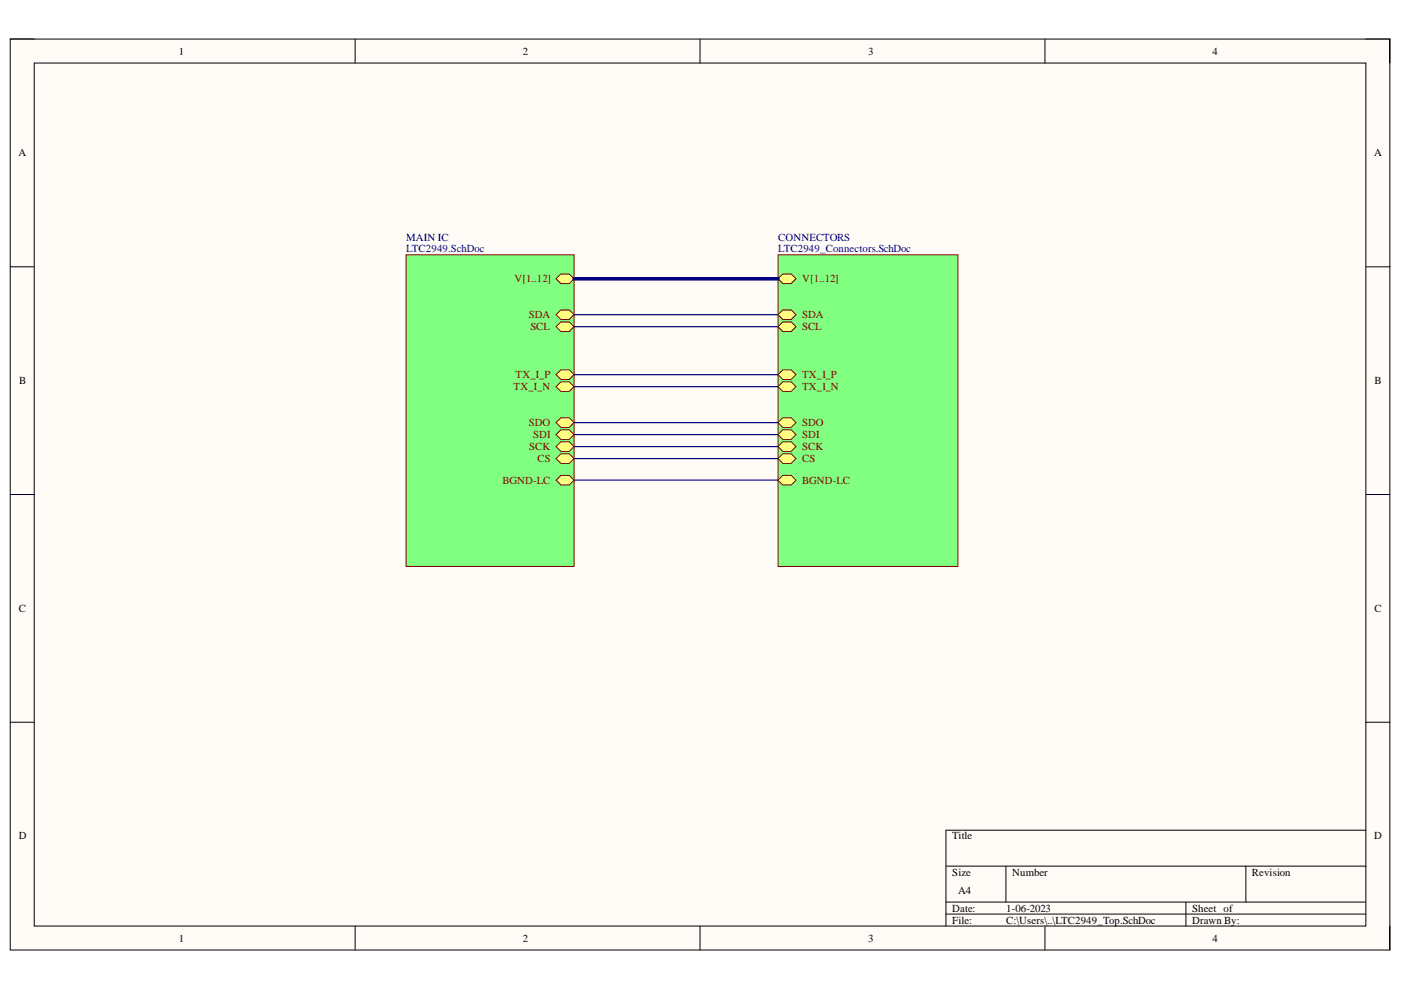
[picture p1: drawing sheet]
<svg xmlns="http://www.w3.org/2000/svg" width="297mm" height="210mm" viewBox="0 0 297 210" stroke-linecap="round" stroke-linejoin="round" font-family="sans-serif">
<path d="M2.2 8.3h292.5v193.1h-292.5z" fill-rule="evenodd" fill="#fffcf8"/>
<path d="M2.2 8.3h292.5v193.1h-292.5z" fill="none" stroke="#000" stroke-width=".21"/>
<path d="M7.3 13.4h282.3v182.9h-282.3z" fill-rule="evenodd" fill="#fffcf8"/>
<g fill="none" stroke="#000" stroke-width=".21">
<path d="M2.2 8.3h5.1M7.3 13.4h282.3v182.9h-282.3zM75.3 8.3v5.1M148.4 8.3v5.1M221.5 8.3v5.1M289.6 8.3h5.1v5.1M2.2 56.6h5.1M289.6 56.6h5.1M2.2 104.9h5.1M289.6 104.9h5.1M2.2 153.1h5.1M289.6 153.1h5.1"/>
<path d="M289.6 176h-89v20.3M75.3 196.3v5.1M148.4 196.3v5.1M200.6 183.6h89M200.6 191.3h89M200.6 193.8h89M213.3 183.6v7.7M221.5 196.3v5.1M251.4 191.3v5M264.2 183.6v7.7M294.7 196.3v5.1"/>
</g>
<path d="M86.1 54h35.6v66.1h-35.6z" fill-rule="evenodd" fill="#80ff80"/>
<path d="M86.1 54h35.6v66.1h-35.6z" fill="none" stroke="#800000" stroke-width=".21"/>
<path d="M117.9 66.7l1-1h1.8l1 1-1 1h-1.8z" fill-rule="evenodd" fill="#ffff80"/>
<path d="M117.9 66.7l1-1h1.8l1 1-1 1h-1.8z" fill="none" stroke="#800000" stroke-width=".21"/>
<path d="M117.9 69.3l1-1h1.8l1 1-1 1h-1.8z" fill-rule="evenodd" fill="#ffff80"/>
<path d="M117.9 69.3l1-1h1.8l1 1-1 1h-1.8z" fill="none" stroke="#800000" stroke-width=".21"/>
<path d="M117.9 101.8l1-1h1.8l1 1-1 1h-1.8z" fill-rule="evenodd" fill="#ffff80"/>
<path d="M117.9 101.8l1-1h1.8l1 1-1 1h-1.8z" fill="none" stroke="#800000" stroke-width=".21"/>
<path d="M117.9 79.4l1-1h1.8l1 1-1 1.1h-1.8z" fill-rule="evenodd" fill="#ffff80"/>
<path d="M117.9 79.4l1-1h1.8l1 1-1 1.1h-1.8z" fill="none" stroke="#800000" stroke-width=".21"/>
<path d="M117.9 82l1-1h1.8l1 1-1 1h-1.8z" fill-rule="evenodd" fill="#ffff80"/>
<path d="M117.9 82l1-1h1.8l1 1-1 1h-1.8z" fill="none" stroke="#800000" stroke-width=".21"/>
<path d="M117.9 89.6l1-1h1.8l1 1-1 1h-1.8z" fill-rule="evenodd" fill="#ffff80"/>
<path d="M117.9 89.6l1-1h1.8l1 1-1 1h-1.8z" fill="none" stroke="#800000" stroke-width=".21"/>
<path d="M117.9 92.1l1-1h1.8l1 1-1 1.1h-1.8z" fill-rule="evenodd" fill="#ffff80"/>
<path d="M117.9 92.1l1-1h1.8l1 1-1 1.1h-1.8z" fill="none" stroke="#800000" stroke-width=".21"/>
<path d="M117.9 97.2l1-1h1.8l1 1-1 1h-1.8z" fill-rule="evenodd" fill="#ffff80"/>
<path d="M117.9 97.2l1-1h1.8l1 1-1 1h-1.8z" fill="none" stroke="#800000" stroke-width=".21"/>
<path d="M117.9 94.7l1-1h1.8l1 1-1 1h-1.8z" fill-rule="evenodd" fill="#ffff80"/>
<path d="M117.9 94.7l1-1h1.8l1 1-1 1h-1.8z" fill="none" stroke="#800000" stroke-width=".21"/>
<path d="M117.9 59.1l1-1h1.8l1 1-1 1h-1.8z" fill-rule="evenodd" fill="#ffff80"/>
<path d="M117.9 59.1l1-1h1.8l1 1-1 1h-1.8z" fill="none" stroke="#800000" stroke-width=".21"/>
<path d="M165 54h38.1v66.1h-38.1z" fill-rule="evenodd" fill="#80ff80"/>
<path d="M165 54h38.1v66.1h-38.1z" fill="none" stroke="#800000" stroke-width=".21"/>
<path d="M165 66.7l1-1h1.8l1 1-1 1h-1.8z" fill-rule="evenodd" fill="#ffff80"/>
<path d="M165 66.7l1-1h1.8l1 1-1 1h-1.8z" fill="none" stroke="#800000" stroke-width=".21"/>
<path d="M165 69.3l1-1h1.8l1 1-1 1h-1.8z" fill-rule="evenodd" fill="#ffff80"/>
<path d="M165 69.3l1-1h1.8l1 1-1 1h-1.8z" fill="none" stroke="#800000" stroke-width=".21"/>
<path d="M165 101.8l1-1h1.8l1 1-1 1h-1.8z" fill-rule="evenodd" fill="#ffff80"/>
<path d="M165 101.8l1-1h1.8l1 1-1 1h-1.8z" fill="none" stroke="#800000" stroke-width=".21"/>
<path d="M165 79.4l1-1h1.8l1 1-1 1.1h-1.8z" fill-rule="evenodd" fill="#ffff80"/>
<path d="M165 79.4l1-1h1.8l1 1-1 1.1h-1.8z" fill="none" stroke="#800000" stroke-width=".21"/>
<path d="M165 82l1-1h1.8l1 1-1 1h-1.8z" fill-rule="evenodd" fill="#ffff80"/>
<path d="M165 82l1-1h1.8l1 1-1 1h-1.8z" fill="none" stroke="#800000" stroke-width=".21"/>
<path d="M166 88.6h1.8l1 1-1 1h-1.8l-1-1z" fill-rule="evenodd" fill="#ffff80"/>
<path d="M166 88.6h1.8l1 1-1 1h-1.8l-1-1z" fill="none" stroke="#800000" stroke-width=".21"/>
<path d="M166 91.1h1.8l1 1-1 1.1h-1.8l-1-1.1z" fill-rule="evenodd" fill="#ffff80"/>
<path d="M166 91.1h1.8l1 1-1 1.1h-1.8l-1-1.1z" fill="none" stroke="#800000" stroke-width=".21"/>
<path d="M166 93.7h1.8l1 1-1 1h-1.8l-1-1z" fill-rule="evenodd" fill="#ffff80"/>
<path d="M166 93.7h1.8l1 1-1 1h-1.8l-1-1z" fill="none" stroke="#800000" stroke-width=".21"/>
<path d="M166 96.2h1.8l1 1-1 1h-1.8l-1-1z" fill-rule="evenodd" fill="#ffff80"/>
<path d="M166 96.2h1.8l1 1-1 1h-1.8l-1-1z" fill="none" stroke="#800000" stroke-width=".21"/>
<path d="M166 58.1h1.8l1 1-1 1h-1.8l-1-1z" fill-rule="evenodd" fill="#ffff80"/>
<path d="M166 58.1h1.8l1 1-1 1h-1.8l-1-1z" fill="none" stroke="#800000" stroke-width=".21"/>
<path d="M121.7 66.7h43.3M121.7 69.3h43.3M121.7 79.4h43.3M121.7 82h43.3M121.7 89.6h43.3M121.7 92.1h43.3M121.7 94.7h43.3M121.7 97.2h43.3M121.7 101.8h43.3" fill="none" stroke="#000080" stroke-width=".25"/>
<path d="M121.7 59.1h43.3" fill="none" stroke="#000080" stroke-width=".76"/>
<g font-size="2.3">
<text x="37.9" y="11.6">1</text>
<text x="110.8" y="11.6">2</text>
<text x="184" y="11.6">3</text>
<text x="257.1" y="11.6">4</text>
<text x="3.9" y="33.2">A</text>
<text x="291.3" y="33.2">A</text>
<text x="4.1" y="81.4">B</text>
<text x="291.4" y="81.4">B</text>
<text x="4" y="129.7">C</text>
<text x="291.4" y="129.7">C</text>
<text x="4" y="178">D</text>
<text x="201.9" y="178">Title</text>
<text x="291.3" y="178">D</text>
<text x="201.9" y="185.7">Size</text>
<text x="214.6" y="185.7">Number</text>
<text x="265.4" y="185.7">Revision</text>
<text x="203.2" y="189.5">A4</text>
<text x="201.9" y="193.3">Date:</text>
<text x="201.9" y="195.8">File:</text>
<text x="213.3" y="193.3">1-06-2023</text>
<text x="213.3" y="195.8">C:\Users\..\LTC2949_Top.SchDoc</text>
<text x="252.7" y="193.3">Sheet of</text>
<text x="252.7" y="195.8">Drawn By:</text>
<text x="37.9" y="199.6">1</text>
<text x="110.8" y="199.6">2</text>
<text x="184" y="199.6">3</text>
<text x="257.1" y="199.6">4</text>
</g>
<g font-size="2.3" fill="#000080">
<text x="86.1" y="51">MAIN IC</text>
<text x="86.1" y="53.5">LTC2949.SchDoc</text>
<text x="165" y="51">CONNECTORS</text>
<text x="165" y="53.5">LTC2949_Connectors.SchDoc</text>
</g>
<g font-size="2.3" fill="#800000">
<text x="109.1" y="59.9">V[1..12]</text>
<text x="170.1" y="59.9">V[1..12]</text>
<text x="112.1" y="67.5">SDA</text>
<text x="112.5" y="70">SCL</text>
<text x="170.1" y="67.5">SDA</text>
<text x="170.1" y="70">SCL</text>
<text x="108.9" y="82.7">TX_I_N</text>
<text x="109.3" y="80.2">TX_I_P</text>
<text x="170.1" y="80.2">TX_I_P</text>
<text x="170.1" y="82.7">TX_I_N</text>
<text x="112.1" y="90.3">SDO</text>
<text x="112.2" y="95.5">SCK</text>
<text x="113" y="92.9">SDI</text>
<text x="170.1" y="90.3">SDO</text>
<text x="170.1" y="92.9">SDI</text>
<text x="170.1" y="95.5">SCK</text>
<text x="114" y="98">CS</text>
<text x="170.1" y="98">CS</text>
<text x="106.5" y="102.6">BGND-LC</text>
<text x="170.1" y="102.6">BGND-LC</text>
</g>
</svg>
